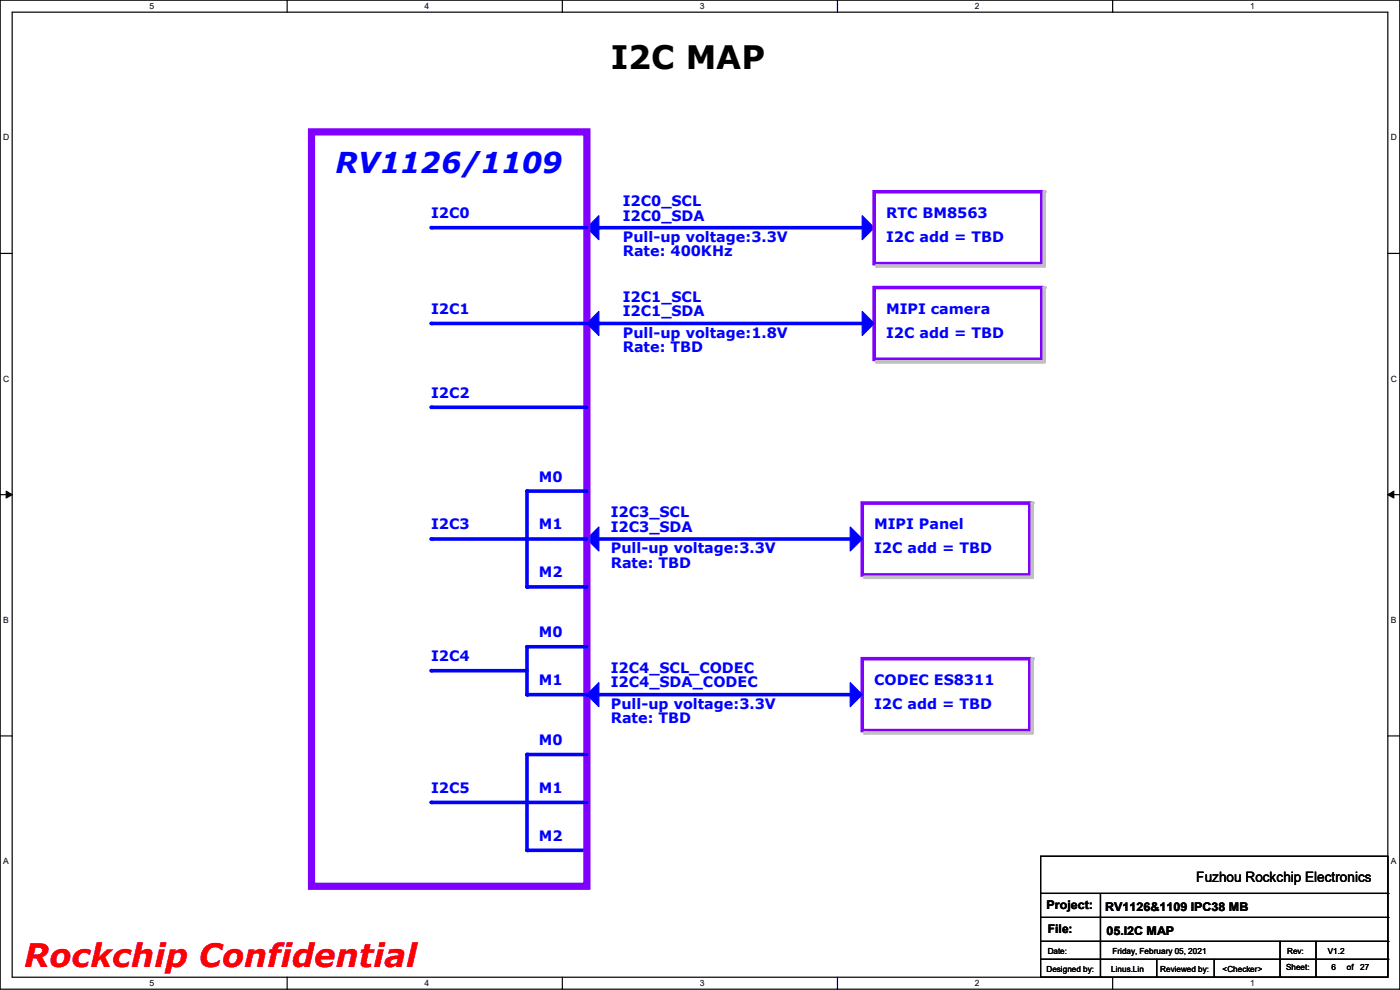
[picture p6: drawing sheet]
<svg xmlns="http://www.w3.org/2000/svg" width="297mm" height="210mm" viewBox="0 0 297 210" stroke-linecap="round" stroke-linejoin="round" font-family="sans-serif">
<path d="M0 0h297v209.8h-297zM2.6 2.6h291.8v204.7h-291.8z" fill="none" stroke="#000" stroke-width=".25"/>
<g fill="#fff">
<path d="M31.7 .3h1v2h-1z"/>
<path d="M31.7 207.6h1v1.9h-1z"/>
</g>
<path d="M60.9 0v2.6M60.9 207.3v2.5" fill="none" stroke="#000" stroke-width=".25"/>
<g fill="#fff">
<path d="M90.1 .3h1v2h-1z"/>
<path d="M90.1 207.6h1v1.9h-1z"/>
</g>
<path d="M119.3 0v2.6M119.3 207.3v2.5" fill="none" stroke="#000" stroke-width=".25"/>
<g fill="#fff">
<path d="M148.5 .3h.9v2h-.9z"/>
<path d="M148.5 207.6h.9v1.9h-.9z"/>
</g>
<path d="M177.7 0v2.6M177.7 207.3v2.5" fill="none" stroke="#000" stroke-width=".25"/>
<g fill="#fff">
<path d="M206.8 .3h1v2h-1z"/>
<path d="M206.8 207.6h1v1.9h-1z"/>
</g>
<path d="M236.1 0v2.6M236.1 207.3v2.5" fill="none" stroke="#000" stroke-width=".25"/>
<g fill="#fff">
<path d="M265.2 .3h1v2h-1z"/>
<path d="M265.2 207.6h1v1.9h-1z"/>
<path d="M.7 28.2h1.2v1.9h-1.2z"/>
<path d="M295.1 28.2h1.2v1.9h-1.2z"/>
<path d="M.7 79.3h1.2v2h-1.2z"/>
<path d="M295.1 79.3h1.2v2h-1.2z"/>
</g>
<path d="M0 53.8h2.6M294.4 53.8h2.6" fill="none" stroke="#000" stroke-width=".25"/>
<g fill="#fff">
<path d="M.7 130.5h1.2v2h-1.2z"/>
<path d="M295.1 130.5h1.1v2h-1.1z"/>
</g>
<path d="M0 104.9h2.6M294.4 104.9h2.6" fill="none" stroke="#000" stroke-width=".25"/>
<path d="M1.3 104.2l1.3 .7-1.3 .8zM294.4 104.9l1.3-.7v1.5z" fill="#000" stroke="#000" stroke-width=".21"/>
<g fill="#fff">
<path d="M.7 181.7h1.2v2h-1.2z"/>
<path d="M295.1 181.7h1.1v2h-1.1z"/>
</g>
<path d="M0 156.1h2.6M294.4 156.1h2.6" fill="none" stroke="#000" stroke-width=".25"/>
<g fill="#00f" stroke="#00f" stroke-width=".25">
<path d="M124.5 48.3l2.5-2.5v5z" fill-rule="evenodd"/>
<path d="M182.9 45.8l2.6 2.5-2.6 2.5z" fill-rule="evenodd"/>
</g>
<path d="M127 68.6h55.9" fill="none" stroke="#00f" stroke-width=".76"/>
<circle cx="127" cy="68.6" r=".38" fill="#00f"/>
<path d="M127 48.3h55.9" fill="none" stroke="#00f" stroke-width=".76"/>
<circle cx="127" cy="48.3" r=".38" fill="#00f"/>
<path d="M111.8 160.1v20.3" fill="none" stroke="#00f" stroke-width=".76"/>
<circle cx="111.8" cy="180.4" r=".38" fill="#00f"/>
<path d="M111.8 180.4h12.7" fill="none" stroke="#00f" stroke-width=".76"/>
<circle cx="111.8" cy="180.4" r=".38" fill="#00f"/>
<path d="M182.9 106.7h35.6v15.3h-35.6z" fill="none" stroke="#8000ff" stroke-width=".76"/>
<path d="M219 106.7v15.8" fill="none" stroke="#c0c0c0" stroke-width=".76"/>
<circle cx="219" cy="106.7" r=".38" fill="#c0c0c0"/>
<path d="M183.4 122.5h35.6" fill="none" stroke="#c0c0c0" stroke-width=".76"/>
<circle cx="183.4" cy="122.5" r=".38" fill="#c0c0c0"/>
<path d="M180.4 111.8l2.5 2.5-2.5 2.6z" fill-rule="evenodd" fill="#00f" stroke="#00f" stroke-width=".25"/>
<path d="M124.5 114.3h55.9" fill="none" stroke="#00f" stroke-width=".76"/>
<circle cx="124.5" cy="114.3" r=".38" fill="#00f"/>
<path d="M124.5 114.3l2.5-2.5v5.1z" fill-rule="evenodd" fill="#00f" stroke="#00f" stroke-width=".25"/>
<path d="M66.1 28h58.4v160h-58.4z" fill="none" stroke="#8000ff" stroke-width="1.5"/>
<path d="M91.5 48.3h33" fill="none" stroke="#00f" stroke-width=".76"/>
<circle cx="91.5" cy="48.3" r=".38" fill="#00f"/>
<path d="M91.5 68.6h33" fill="none" stroke="#00f" stroke-width=".76"/>
<circle cx="91.5" cy="68.6" r=".38" fill="#00f"/>
<path d="M91.5 86.4h33" fill="none" stroke="#00f" stroke-width=".76"/>
<circle cx="91.5" cy="86.4" r=".38" fill="#00f"/>
<path d="M111.8 114.3h12.7" fill="none" stroke="#00f" stroke-width=".76"/>
<circle cx="111.8" cy="114.3" r=".38" fill="#00f"/>
<path d="M111.8 104.2h12.7" fill="none" stroke="#00f" stroke-width=".76"/>
<circle cx="111.8" cy="104.2" r=".38" fill="#00f"/>
<path d="M91.5 114.3h20.3" fill="none" stroke="#00f" stroke-width=".76"/>
<circle cx="91.5" cy="114.3" r=".38" fill="#00f"/>
<path d="M111.8 104.2v20.3" fill="none" stroke="#00f" stroke-width=".76"/>
<circle cx="111.8" cy="124.5" r=".38" fill="#00f"/>
<path d="M111.8 124.5h12.7" fill="none" stroke="#00f" stroke-width=".76"/>
<circle cx="111.8" cy="124.5" r=".38" fill="#00f"/>
<path d="M111.8 147.4h12.7" fill="none" stroke="#00f" stroke-width=".76"/>
<circle cx="111.8" cy="147.4" r=".38" fill="#00f"/>
<path d="M111.8 137.2h12.7" fill="none" stroke="#00f" stroke-width=".76"/>
<circle cx="111.8" cy="137.2" r=".38" fill="#00f"/>
<path d="M111.8 137.2v10.2" fill="none" stroke="#00f" stroke-width=".76"/>
<circle cx="111.8" cy="147.4" r=".38" fill="#00f"/>
<path d="M91.5 142.3h20.3" fill="none" stroke="#00f" stroke-width=".76"/>
<circle cx="91.5" cy="142.3" r=".38" fill="#00f"/>
<path d="M111.8 160.1h12.7" fill="none" stroke="#00f" stroke-width=".76"/>
<circle cx="111.8" cy="160.1" r=".38" fill="#00f"/>
<path d="M111.8 170.2h12.7" fill="none" stroke="#00f" stroke-width=".76"/>
<circle cx="111.8" cy="170.2" r=".38" fill="#00f"/>
<path d="M91.5 170.2h20.3" fill="none" stroke="#00f" stroke-width=".76"/>
<circle cx="91.5" cy="170.2" r=".38" fill="#00f"/>
<path d="M185.5 40.7h35.5v15.2h-35.5z" fill="none" stroke="#8000ff" stroke-width=".76"/>
<path d="M221.5 40.7v15.7" fill="none" stroke="#c0c0c0" stroke-width=".76"/>
<circle cx="221.5" cy="40.7" r=".38" fill="#c0c0c0"/>
<path d="M186 56.4h35.5" fill="none" stroke="#c0c0c0" stroke-width=".76"/>
<circle cx="186" cy="56.4" r=".38" fill="#c0c0c0"/>
<path d="M185.5 61h35.5v15.2h-35.5z" fill="none" stroke="#8000ff" stroke-width=".76"/>
<path d="M221.5 61v15.8" fill="none" stroke="#c0c0c0" stroke-width=".76"/>
<circle cx="221.5" cy="61" r=".38" fill="#c0c0c0"/>
<path d="M186 76.8h35.5" fill="none" stroke="#c0c0c0" stroke-width=".76"/>
<circle cx="186" cy="76.8" r=".38" fill="#c0c0c0"/>
<g fill="#00f" stroke="#00f" stroke-width=".25">
<path d="M124.5 68.6l2.5-2.5v5.1z" fill-rule="evenodd"/>
<path d="M182.9 66.1l2.6 2.5-2.6 2.6z" fill-rule="evenodd"/>
</g>
<path d="M182.9 139.7h35.6v15.3h-35.6z" fill="none" stroke="#8000ff" stroke-width=".76"/>
<path d="M219 139.7v15.8" fill="none" stroke="#c0c0c0" stroke-width=".76"/>
<circle cx="219" cy="139.7" r=".38" fill="#c0c0c0"/>
<path d="M183.4 155.5h35.6" fill="none" stroke="#c0c0c0" stroke-width=".76"/>
<circle cx="183.4" cy="155.5" r=".38" fill="#c0c0c0"/>
<path d="M180.4 144.8l2.5 2.6-2.5 2.5z" fill-rule="evenodd" fill="#00f" stroke="#00f" stroke-width=".25"/>
<path d="M124.5 147.4h55.9" fill="none" stroke="#00f" stroke-width=".76"/>
<circle cx="124.5" cy="147.4" r=".38" fill="#00f"/>
<path d="M127 144.8v5.1l-2.5-2.5z" fill-rule="evenodd" fill="#00f" stroke="#00f" stroke-width=".25"/>
<g fill="none" stroke="#000" stroke-width=".25">
<path d="M220.8 181.7h73.6v25.6h-73.6zM220.8 189.5h73.6M220.8 194.6h73.6M220.8 199.7h73.6M233.5 189.5v17.8M271.6 199.7v7.6M279.2 199.7v7.6M294.4 189.5h.1M294.4 194.6h.1M294.4 199.7h.1M220.8 203.5h73.6M233.5 207.3h.1"/>
<path d="M245.4 207.3h.1M245.4 203.5v3.8M257.6 207.3h.1M257.6 203.5v3.8M271.6 207.3h.1M279.2 207.3h.1M294.4 203.5h.1"/>
</g>
<text font-size="6.9" x="129.6" y="14.6">I2C MAP</text>
<text font-size="6.9" fill="#f00" x="5.1" y="205.1">Rockchip Confidential</text>
<text font-size="6.1" fill="#00f" x="71.2" y="36.6">RV1126/1109</text>
<g font-size="3" fill="#00f">
<text x="91.5" y="46.3">I2C0</text>
<text x="132.1" y="43.7">I2C0_SCL</text>
<text x="132.1" y="46.8">I2C0_SDA</text>
<text x="188" y="46.3">RTC BM8563</text>
<text x="132.1" y="51.4">Pull-up voltage:3.3V</text>
<text x="188" y="51.4">I2C add = TBD</text>
<text x="132.1" y="54.4">Rate: 400KHz</text>
<text x="132.1" y="64.1">I2C1_SCL</text>
<text x="91.5" y="66.6">I2C1</text>
<text x="132.1" y="67.1">I2C1_SDA</text>
<text x="132.1" y="71.7">Pull-up voltage:1.8V</text>
<text x="188" y="66.6">MIPI camera</text>
<text x="188" y="71.7">I2C add = TBD</text>
<text x="132.1" y="74.7">Rate: TBD</text>
<text x="91.5" y="84.4">I2C2</text>
<text x="114.3" y="102.2">M0</text>
<text x="91.5" y="112.3">I2C3</text>
<text x="114.3" y="112.3">M1</text>
<text x="129.6" y="109.8">I2C3_SCL</text>
<text x="129.6" y="112.8">I2C3_SDA</text>
<text x="185.5" y="112.3">MIPI Panel</text>
<text x="129.6" y="117.4">Pull-up voltage:3.3V</text>
<text x="185.5" y="117.4">I2C add = TBD</text>
<text x="114.3" y="122.5">M2</text>
<text x="129.6" y="120.4">Rate: TBD</text>
<text x="114.3" y="135.2">M0</text>
<text x="91.5" y="140.3">I2C4</text>
<text x="129.6" y="142.8">I2C4_SCL_CODEC</text>
<text x="114.3" y="145.3">M1</text>
<text x="129.6" y="145.8">I2C4_SDA_CODEC</text>
<text x="185.5" y="145.3">CODEC ES8311</text>
<text x="129.6" y="150.4">Pull-up voltage:3.3V</text>
<text x="129.6" y="153.5">Rate: TBD</text>
<text x="185.5" y="150.4">I2C add = TBD</text>
<text x="114.3" y="158">M0</text>
<text x="91.5" y="168.2">I2C5</text>
<text x="114.3" y="168.2">M1</text>
<text x="114.3" y="178.4">M2</text>
</g>
<text font-size="3" x="253.8" y="187.2">Fuzhou Rockchip Electronics</text>
<g font-size="2.5">
<text x="222" y="192.9">Project:</text>
<text x="222.3" y="198">File:</text>
<text x="234.5" y="193.2">RV1126&amp;1109 IPC38 MB</text>
<text x="234.7" y="198.2">05.I2C MAP</text>
</g>
<g font-size="1.8">
<text x="31.7" y="1.9">5</text>
<text x="90.1" y="1.9">4</text>
<text x="148.5" y="1.9">3</text>
<text x="206.8" y="1.9">2</text>
<text x="265.2" y="1.9">1</text>
<text x=".7" y="29.8">D</text>
<text x="295.1" y="29.8">D</text>
<text x=".7" y="80.9">C</text>
<text x="295.1" y="80.9">C</text>
<text x=".7" y="132.1">B</text>
<text x="295.1" y="132.1">B</text>
<text x=".7" y="183.3">A</text>
<text x="295.1" y="183.3">A</text>
<text x="222.3" y="202.3">Date:</text>
<text x="236" y="202.3">Friday, February 05, 2021</text>
<text x="273.1" y="202.3">Rev:</text>
<text x="281.7" y="202.3">V1.2</text>
<text x="31.7" y="209.2">5</text>
<text x="90.1" y="209.2">4</text>
<text x="148.5" y="209.2">3</text>
<text x="206.8" y="209.2">2</text>
<text x="222" y="206.1">Designed by:</text>
<text x="235.7" y="206.1">Linus.Lin</text>
<text x="246.2" y="206.1">Reviewed by:</text>
<text x="259.4" y="206.1">&lt;Checker&gt;</text>
<text x="265.2" y="209.2">1</text>
<text x="272.8" y="205.9">Sheet:</text>
<text x="282.5" y="205.9">6</text>
<text x="285.7" y="205.9">of</text>
<text x="288.6" y="205.9">27</text>
</g>
</svg>
